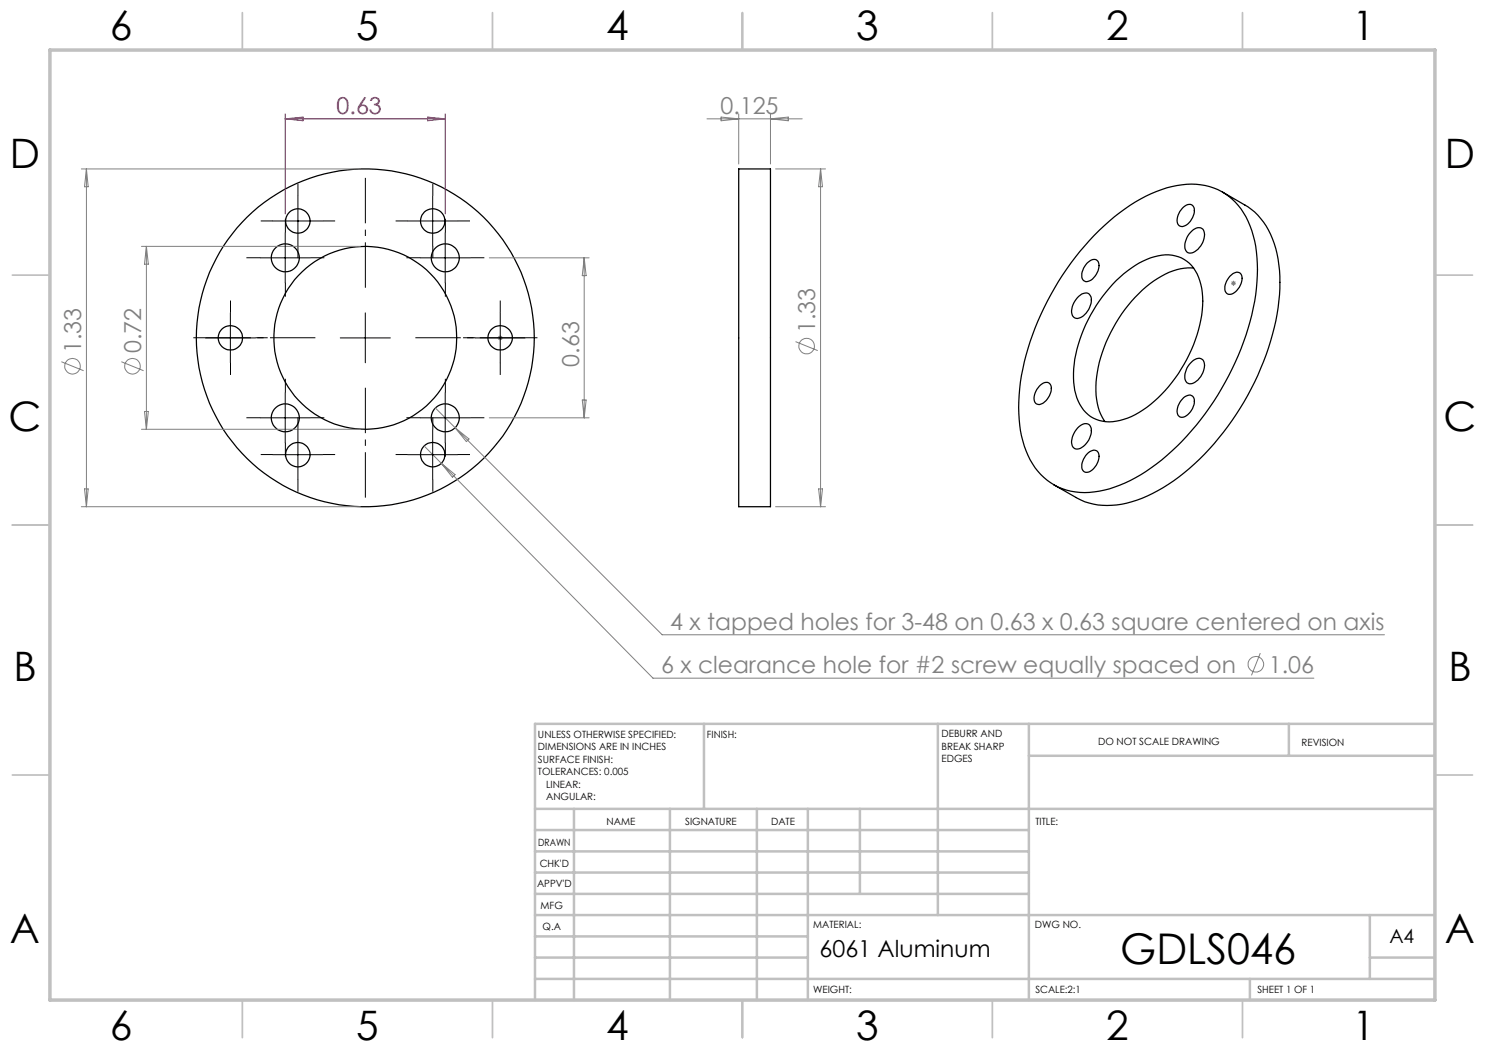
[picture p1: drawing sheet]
<svg xmlns="http://www.w3.org/2000/svg" width="297mm" height="210mm" viewBox="0 0 297 210" stroke-linecap="round" stroke-linejoin="round" font-family="sans-serif">
<g fill="none" stroke="#000" stroke-width=".25">
<path d="M147.7 33.8h6.4v67.5h-6.4zM244.5 38.4l4.5 2.6a14.6 14.6 0 0 1 6.6 10.8 39.5 39.5 0 0 1-2.9 20.5 53.1 53.1 0 0 1-19 24.6 21.4 21.4 0 0 1-14.1 4.1l-.9-.2a9.6 9.6 0 0 1-3.5-1.3l-4.5-2.6M215.5 59.5a1.78 1.78 0 0 1 2.4-.6 2.88 2.88 0 0 1-.4 3.4 2.4 2.4 0 0 1-2.5 1.3 1.83 1.83 0 0 1-.5-2.3l.3-.7zM217.4 52.7a1.45 1.45 0 0 1 2.2-.4 3.2 3.2 0 0 1-2.5 4 1.39 1.39 0 0 1-.7-1.9l.3-.8zM219.8 46.1a31.4 31.4 0 0 1 15.6-9 12.3 12.3 0 0 1 14.6 8.1 29.5 29.5 0 0 1 .6 16.4 54.6 54.6 0 0 1-20.3 31.9 23.2 23.2 0 0 1-14.3 5 12.2 12.2 0 0 1-10.8-8.3 29.5 29.5 0 0 1-.6-16.4 56.4 56.4 0 0 1 15.2-27.7zM223.2 56.1a16.2 16.2 0 0 1 9.8-5.1 6.9 6.9 0 0 1 7.2 5.9 21.5 21.5 0 0 1-2.4 14 26.5 26.5 0 0 1-11.5 12.4 8.8 8.8 0 0 1-7.6 .3 8.4 8.4 0 0 1-4-7.2 26.4 26.4 0 0 1 5.2-16.2zM236.5 41.7a1.41 1.41 0 0 1 2.2-.4 3.3 3.3 0 0 1-2.2 4 1.16 1.16 0 0 1-1.1-1.6l.4-1.1zM238.1 46.5a1.76 1.76 0 0 1 2.5-.7 3.5 3.5 0 0 1-1.3 4.3 1.32 1.32 0 0 1-2.2-.1 3.8 3.8 0 0 1 1-3.5zM238.7 53.6a12.8 12.8 0 0 0-8.7 3.2 29.6 29.6 0 0 0-10.8 19.6 12.3 12.3 0 0 0 1.8 7.9M246 55.2a1.45 1.45 0 0 1 2.2-.4 3.3 3.3 0 0 1-2.2 4.1 1.15 1.15 0 0 1-1-1.6l.3-1.1zM207.9 77.2a1.41 1.41 0 0 1 2.1-.3 3.3 3.3 0 0 1-2.1 4 1.16 1.16 0 0 1-1.1-1.6l.4-1.1zM236.7 79.5a1.22 1.22 0 0 1 2.1 .1 3.4 3.4 0 0 1-2.3 3.9 1.11 1.11 0 0 1-1.1-1.6l.6-1.4z"/>
<path d="M238.1 72.6a1.76 1.76 0 0 1 2.5-.6 3.5 3.5 0 0 1-1.3 4.2 1.32 1.32 0 0 1-2.2-.1 3.8 3.8 0 0 1 1-3.5zM215.5 85.6a1.78 1.78 0 0 1 2.4-.6 3.3 3.3 0 0 1-.9 4 1.6 1.6 0 0 1-2.4 .4 3.5 3.5 0 0 1 .9-3.8zM217.7 90.5a1.19 1.19 0 0 1 2 .2 3.3 3.3 0 0 1-2.3 3.8 1.15 1.15 0 0 1-1-1.6l.3-1.1z"/>
<circle cx="57.1" cy="51.6" r="2.79"/>
<circle cx="59.6" cy="44.2" r="2.44"/>
<circle cx="86.5" cy="44.2" r="2.44"/>
<circle cx="89.1" cy="51.6" r="2.79"/>
<circle cx="46.1" cy="67.6" r="2.43"/>
<circle cx="73.1" cy="67.6" r="18.3"/>
<circle cx="73.1" cy="67.6" r="33.8"/>
<circle cx="100" cy="67.6" r="2.44"/>
<circle cx="57.1" cy="83.6" r="2.8"/>
<circle cx="59.6" cy="90.9" r="2.45"/>
<circle cx="86.5" cy="90.9" r="2.45"/>
<circle cx="89.1" cy="83.6" r="2.8"/>
</g>
<g fill="none" stroke="#808080" stroke-width=".2">
<path d="M16.3 33.8h55.8M17.3 33.8v67.5M17.3 33.8l.3 3.6h-.7zM141.4 23.8h19M144.2 23.4l3.5 .4-3.5 .4zM147.7 22.8v10M154.1 22.8v10M154.1 23.8l3.6-.4v.8zM155.1 33.8h10M164.1 33.8l.4 3.6h-.8zM164.1 33.8v67.5M28.3 49.3h43.8"/>
<path d="M29.3 49.3v36.6M29.3 49.3l.4 3.5h-.8zM97.9 51.6h19.9M116.8 51.6v32M116.8 51.6l.4 3.5h-.7zM246.2 56.6h1M246.3 56.3l.8 .7M246.7 56.2v1M247.1 56.3l-.8 .7M12.3 72.3l4.4 1.8M24.3 72.3l4.4 1.8M99.5 67.6h1"/>
<path d="M99.7 67.2l.7 .7M100 67.1v1M100.4 67.2l-.7 .7M159.1 68.3l4.4 1.8M16.9 97.8h.7l-.3 3.5zM28.3 85.9h43.8M28.9 82.3h.8l-.4 3.6zM84.8 89.2l3.5 3.5M87.1 81.6l3.9 3.9M88.3 92.7l42.3 42.9h132.2M88.3 92.7l2.7 2.2-.5 .6zM91 85.5l41.4 41.5h144.5"/>
<path d="M91 85.5l2.8 2.3-.5 .5zM97.9 83.6h19.9M116.5 80h.7l-.4 3.6zM163.7 97.8h.8l-.4 3.5zM16.3 101.3h55.8M155.1 101.3h10M252.1 130.6l-1.8 4.5"/>
<circle cx="14.5" cy="73.2" r="1.55"/>
<circle cx="26.5" cy="73.2" r="1.56"/>
<circle cx="161.3" cy="69.2" r="1.56"/>
<circle cx="251.2" cy="132.9" r="1.56"/>
</g>
<path d="M73.1 57.6v-22M63.1 67.6h-22M73.1 77.6v21.9M83.1 67.6h21.9" fill="none" stroke="#000" stroke-width=".2" stroke-dasharray="15.2 1.3 1.3 1.3" stroke-dashoffset="6.2" stroke-linecap="butt"/>
<g fill="none" stroke="#000" stroke-width=".2" stroke-dasharray="15.2 1.3 1.3 1.3" stroke-linecap="butt">
<path d="M59.6 39.2v-2.4M86.6 39.2v-2.4M52.1 51.6h-2.8M54.6 44.2h-2.5M57.1 46.6v-2.8M57.1 56.6v2.7M59.6 49.2v2.4M62.1 51.6h2.8M64.6 44.2h2.4M81.6 44.2h-2.5M84.1 51.6h-2.8M86.6 49.2v2.4"/>
<path d="M89.1 46.6v-2.8M89.1 56.6v2.7M91.6 44.2h2.4M94.1 51.6h2.8M41.1 67.6h-2.4M46.1 62.6v-2.5M46.1 72.6v2.4M51.1 67.6h2.4M57.1 78.6v-2.8M89.1 78.6v-2.8M95 67.6h-2.4M100 62.6v-2.5"/>
<path d="M100 72.6v2.4M105 67.6h2.5M52.1 83.6h-2.8M54.6 90.9h-2.5M57.1 88.6v2.7M59.6 85.9v-2.4M59.6 95.9v2.4M62.1 83.6h2.8M64.6 90.9h2.4M81.6 90.9h-2.5M84.1 83.6h-2.8M86.6 85.9v-2.4"/>
<path d="M86.6 95.9v2.4M89.1 88.6v2.7M91.6 90.9h2.4M94.1 83.6h2.8"/>
</g>
<path d="M57 22.8v20M57 23.8h32M57 23.8l3.6-.4v.8zM85.5 23.4l3.5 .4-3.5 .4zM89 22.8v20" fill="none" stroke="#a0006e" stroke-width=".2"/>
<g fill="none" stroke="#c0c0c0" stroke-width=".35">
<path d="M48.5 2.5v7.5M98.5 2.5v7.5M148.5 2.5v7.5M198.5 2.5v7.5M248.5 2.5v7.5M2.5 55h7.5M287 55h7.5M2.5 105h7.5M287 105h7.5M2.5 155h7.5M287 155h7.5M48.5 200v7.5"/>
<path d="M98.5 200v7.5M148.5 200v7.5M198.5 200v7.5M248.5 200v7.5"/>
</g>
<g fill="none" stroke="#c0c0c0" stroke-width=".5">
<path d="M140.8 144.8v17M187.6 144.8v38.2M205.8 144.8v55.2M205.8 151.2h81.2M257.8 144.8v6.4M287 144.8h-180v55.2M107 161.8h180M107 178.8h98.8M107 174.5h98.8M107 170.3h98.8M107 166h98.8M114.8 161.8v38.2"/>
<path d="M134 161.8v38.2M151.4 161.8v38.2M161.6 161.8v38.2M172 161.8v17M107 195.8h180M107 191.5h54.6M107 187.3h54.6M107 183h180M250 195.8v4.2M274 191.5h13M274 183v12.8"/>
</g>
<path d="M10 10h277v190h-277z" fill="none" stroke="#c0c0c0" stroke-width=".7"/>
<g fill="none" stroke="#000" stroke-width=".2">
<path d="M59.6 39.2v10M86.5 39.2v10M52.1 51.6h10M54.6 44.2h10M57 46.6v10M81.6 44.2h9.9M84.1 51.6h10M89 46.6v10M41.1 67.6h10M46.1 62.6v10M57 78.6v10M68.1 67.6h10"/>
<path d="M73.1 62.6v10M89 78.6v10M95 67.6h10M100 62.6v10M52.1 83.6h10M54.6 90.9h10M59.6 85.9v10M81.6 90.9h9.9M84.1 83.6h10M86.5 85.9v10"/>
</g>
<text font-size="8.5" x="224" y="192.7">GDLS046</text>
<g font-size="8.1">
<text x="22" y="8">6</text>
<text x="71.2" y="8">5</text>
<text x="121.2" y="8">4</text>
<text x="171.2" y="8">3</text>
<text x="221.2" y="8">2</text>
<text x="270.5" y="8">1</text>
<text x="2" y="33.6">D</text>
<text x="289" y="33.6">D</text>
<text x="1.7" y="86.1">C</text>
<text x="288.7" y="86.1">C</text>
<text x="2.7" y="136.1">B</text>
<text x="289.7" y="136.1">B</text>
<text x="2" y="188.6">A</text>
<text x="289" y="188.6">A</text>
<text x="22" y="208">6</text>
<text x="71.2" y="208">5</text>
<text x="121.2" y="208">4</text>
<text x="171.2" y="208">3</text>
<text x="221.2" y="208">2</text>
<text x="270.5" y="208">1</text>
</g>
<text font-size="4.7" fill="#a0006e" x="67.3" y="22.8">0.63</text>
<g font-size="4.7" fill="#808080">
<text x="144.1" y="22.8">0.125</text>
<text x="16.2" y="70.7" transform="rotate(-90 16.2 70.7)">1.33</text>
<text x="28.2" y="70.7" transform="rotate(-90 28.2 70.7)">0.72</text>
<text x="163.1" y="66.6" transform="rotate(-90 163.1 66.6)">1.33</text>
<text x="115.8" y="73.3" transform="rotate(-90 115.8 73.3)">0.63</text>
<text x="134" y="125.9">4 x tapped holes for 3-48 on 0.63 x 0.63 square centered on axis</text>
<text x="132.2" y="134.6">6 x clearance hole for #2 screw equally spaced on</text>
<text x="253.8" y="134.6">1.06</text>
</g>
<text font-size="4.7" x="163.9" y="191.5">6061 Aluminum</text>
<text font-size="3.9" x="277.9" y="188.5">A4</text>
<g font-size="2">
<text x="107.6" y="147.6">UNLESS OTHERWISE SPECIFIED:</text>
<text x="141.4" y="147.6">FINISH:</text>
<text x="188.3" y="147.5">DEBURR AND</text>
<text x="188.3" y="150">BREAK SHARP</text>
<text x="219.6" y="149">DO NOT SCALE DRAWING</text>
<text x="260.3" y="149.2">REVISION</text>
<text x="107.6" y="150.1">DIMENSIONS ARE IN INCHES</text>
<text x="107.6" y="152.6">SURFACE FINISH:</text>
<text x="107.6" y="155.1">TOLERANCES: 0.005</text>
<text x="188.3" y="152.5">EDGES</text>
<text x="109.2" y="157.6">LINEAR:</text>
<text x="109.2" y="160.1">ANGULAR:</text>
<text x="121.3" y="165">NAME</text>
<text x="137" y="164.9">SIGNATURE</text>
<text x="154.2" y="164.9">DATE</text>
<text x="207.1" y="164.9">TITLE:</text>
<text x="107.6" y="169.1">DRAWN</text>
<text x="107.9" y="173.3">CHK'D</text>
<text x="107.4" y="177.4">APPV'D</text>
<text x="108.1" y="181.8">MFG</text>
<text x="108.5" y="186">Q.A</text>
<text x="162.6" y="185.5">MATERIAL:</text>
<text x="207" y="185.5">DWG NO.</text>
<text x="162.6" y="198.5">WEIGHT:</text>
<text x="207.1" y="198.6">SCALE:2:1</text>
<text x="251.5" y="198.6">SHEET 1 OF 1</text>
</g>
</svg>
